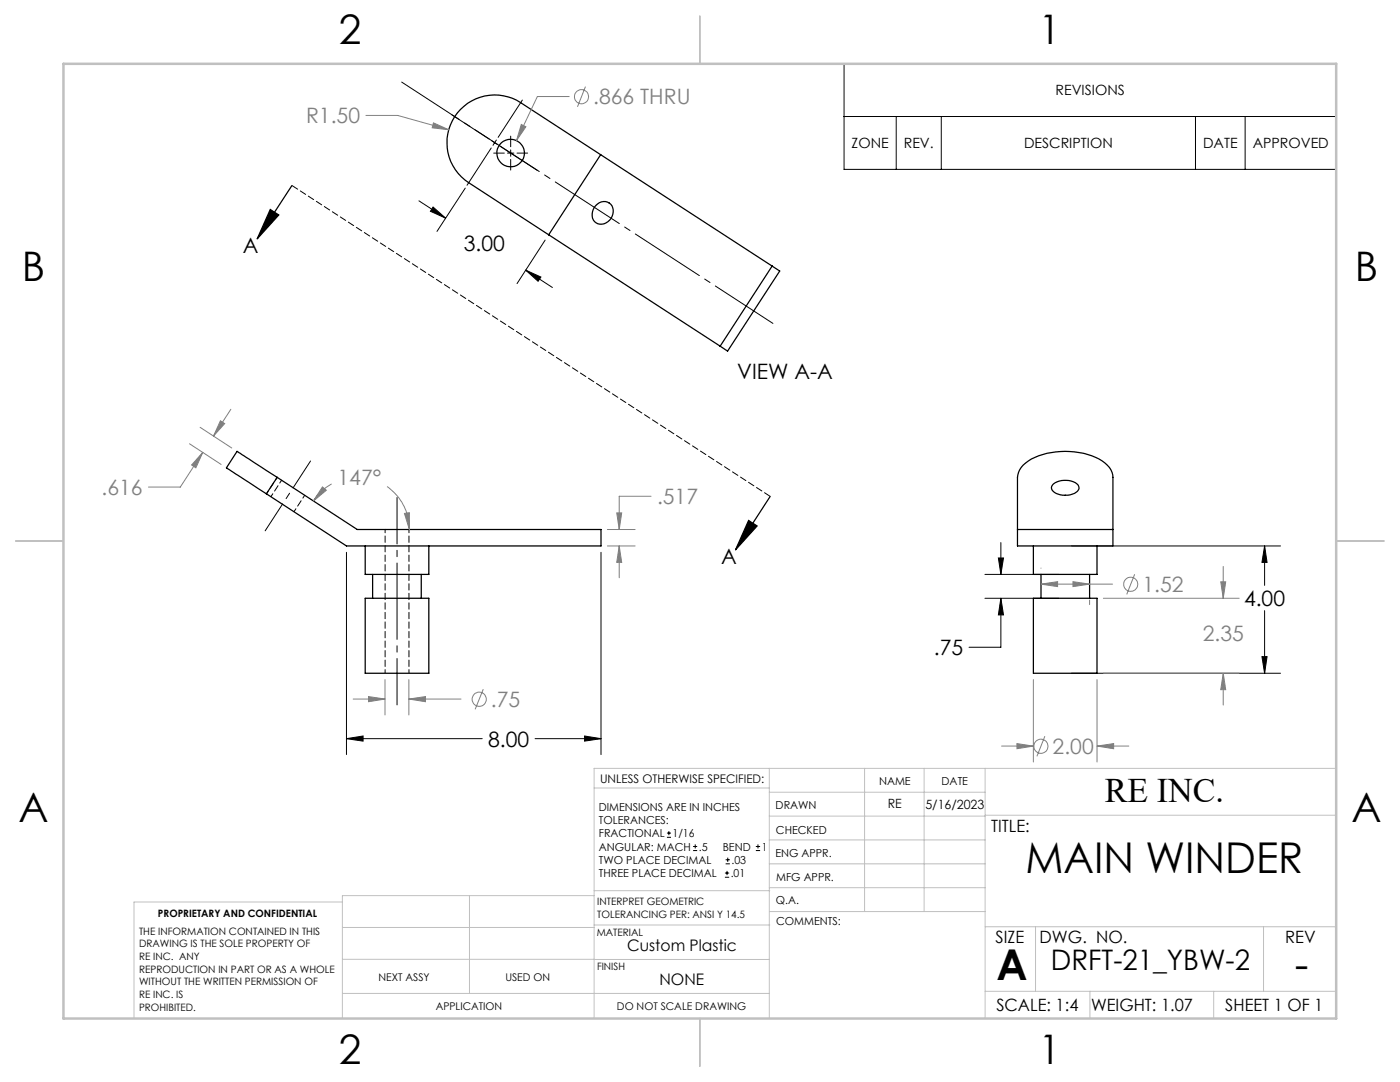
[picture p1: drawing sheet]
<svg xmlns="http://www.w3.org/2000/svg" width="279mm" height="216mm" viewBox="0 0 279 216" stroke-linecap="round" stroke-linejoin="round" font-family="sans-serif">
<g fill="none" stroke="#000" stroke-width=".25">
<path d="M58.2 37l-6.9 10.7M91.9 21.8a9.5 9.5 0 0 1 12-1.3l51.7 33.6-10.4 16-51.7-33.7a9.5 9.5 0 0 1-1.6-14.6zM119.9 30.9l-10.4 15.9M53.9 41.8l1.7 1.1-4.3 4.8zM118.9 41a1.95 1.95 0 0 1 2.7-.5 1.95 1.95 0 0 1 .6 2.6 2.16 2.16 0 0 1-3.8 .8 2.59 2.59 0 0 1 .5-2.9zM154.1 53.1l-10.4 16M55.3 95.2l-8-5.1-2.1 3.2 8 5.2M55.3 95.2l-2.1 3.3M55.3 95.2l16 10.5h48.6v3.2h-50.8l-15.9-10.4M153.7 99.1l-6.9 10.6M204.2 92.8a12 12 0 0 1 8.4-2.7 12.6 12.6 0 0 1 8.4 2.7 3.4 3.4 0 0 1 1.1 2.4v13.7h-19v-14.1a3.8 3.8 0 0 1 1.1-2zM210.3 96.5a4.1 4.1 0 0 1 4.8 .2 .96 .96 0 0 1-.4 1.5 3.9 3.9 0 0 1-4.7-.4 .9 .9 0 0 1 .3-1.3z"/>
<path d="M72.9 119.4h12.7v14.9h-12.7zM72.9 108.9v5.7h12.7v-5.7M74.4 114.6v4.8M84.1 114.6v4.8M149.4 103.9l1.7 1.1-4.3 4.7zM203.1 105.7h19M206.2 119.4h12.7v14.9h-12.7zM206.2 108.9v5.7h12.7v-5.7M207.8 114.6v4.8M217.5 114.6v4.8"/>
<circle cx="101.9" cy="30.5" r="2.75"/>
</g>
<path d="M53.2 98.5l2.1-3.3M56.2 95.8l-2.1 3.3M58.7 102.1l2.1-3.3M76.9 105.6v28.7M81.6 134.3v-28.7" fill="none" stroke="#000" stroke-width=".2" stroke-dasharray="1.3 .6" stroke-dashoffset=".6"/>
<g fill="none" stroke="#808080" stroke-width=".2">
<path d="M113.6 19.3h-6.4l-4.1 8.7M116.8 17.3l-1.5 4M73 23h6.4l10.2 2.9M86.5 24.5l3.1 1.4-3.3-.4zM104 24.8l1 .5-1.9 2.7zM37.8 88.5l6.3 4.2M39.9 85.3l6.3 4.1M40.5 90.3l-1.4 3-.9-.5zM40.5 90.3l-4.5 6.9h-6.4M44 84l.8 .5-2.2 2.5zM46.1 81.7l-3.5 5.3M64.3 97.2l.8 .6-2.6 2.2z"/>
<path d="M66.2 96.6a10.3 10.3 0 0 0-3.7 3.4M77.3 97.1a10.6 10.6 0 0 1 4.4 8.6M129.9 99h-6.3v6.7M80.7 102.4l1-.1v3.4zM121.2 105.7h5.6M121.2 108.9h5.6M123.1 102.3h1l-.5 3.4zM123.6 108.9l.5 3.3h-1zM123.6 108.9v6.4M207.8 116.6l3.3-.5v1zM207.8 113.3v.1M207.8 116.6h14.2"/>
<path d="M214.1 116.1l3.4 .5-3.4 .5zM217.5 119.7v.9M220.2 119.4h27.1M226.4 114.6l-1.5 4M243.6 116.1h1l-.5 3.3zM244.1 113v6.4M70.5 139.5h6.3M73.6 139l3.2 .5-3.2 .5zM76.8 135.6v7.1M81.6 135.6v7.1M81.6 139.5h10.4M81.6 139.5l3.3-.5v1z"/>
<path d="M96.4 137.5l-1.6 4M206.2 135.6v16.4M218.9 135.6v16.4M220.2 134.3h27.1M244.1 134.3l.5 3.3h-1zM244.1 134.3v6.4M199.9 148.9h6.3M203 148.4l3.2 .5-3.2 .5zM208.5 146.9l-1.6 4M218.9 148.9l3.3-.5v1zM218.9 148.9h6.4"/>
<circle cx="116.1" cy="19.3" r="1.41"/>
<circle cx="225.7" cy="116.6" r="1.42"/>
<circle cx="95.6" cy="139.5" r="1.41"/>
<circle cx="207.8" cy="148.9" r="1.41"/>
</g>
<g fill="none" stroke="#000" stroke-width=".2">
<path d="M104.2 20l-4.8 7.4M168.5 12.7h98.2v21.1h-98.2zM90.2 22.9l7.4 4.9M92.9 37.5l-5.7 8.7M98 29.5l-4.8 7.5M98.2 28.1l.5 .4M98.5 30.6h2.1M98.7 28.5l-.3 .5M98.7 28.5l.6 .3M99.1 27.9l-.4 .6M99.8 29.2l7.4 4.8M101.3 30.6h1.3"/>
<path d="M101.9 27.2v2.1M101.9 29.9v1.3M101.9 31.8v2.1M103.2 30.6h2.1M168.5 23.2h98.2M178.9 23.2v10.6M187.9 23.2v10.6M238.6 23.2v10.6M248.5 23.2v10.6M83.6 40.1l5.3 3.4M86.4 41.3l2.5 2.2-3-1.3zM104.9 53.9l3 1.4-.5 .8z"/>
<path d="M104.9 53.9l5.3 3.5M108.8 47.9l-5.6 8.7M69.1 110.2v40.4M119.9 110.2v40.4M196.6 114.6h14.7M196.6 119.4h14.7M199.2 111.3h1.1l-.6 3.3zM199.7 119.4l.6 3.3h-1.1zM199.7 119.4v9.8h-6.3M199.7 108.3v6.3M213.9 108.9h41.7M252.4 108.9l.5 3.3h-1.1z"/>
<path d="M252.4 108.9v7.9M213.9 134.3h41.7M251.8 131h1.1l-.5 3.3zM252.4 121.8v12.5M69.1 147.4l3.4-.5v1zM69.1 147.4h27.1M106.8 147.4h13.1M116.7 146.9l3.2 .5-3.2 .5zM133.1 167.1h.8M133.1 166.2h.8M133.5 165.8v.9M138.3 169.7h.8"/>
<path d="M138.3 168.9h.8M138.7 168.5v.8M144.7 175h.8M144.7 174.2h.8M144.8 172.4h.9M144.8 171.6h.9M145.1 173.8v.8M145.2 171.1v.9M150.8 169.7h.9M150.8 168.9h.9M151.3 168.5v.8"/>
</g>
<path d="M79.2 99.3v41.4" fill="none" stroke="#000" stroke-width=".2" stroke-dasharray="15.2 1.3 1.3 1.3" stroke-dashoffset="6"/>
<path d="M52.9 105.9l9.1-13.9" fill="none" stroke="#000" stroke-width=".2" stroke-dasharray="15.2 1.3 1.3 1.3" stroke-dashoffset="8.8"/>
<path d="M153.7 99.1l-95.4-62.1" fill="none" stroke="#000" stroke-width=".2" stroke-dasharray="1.3 .6" stroke-dashoffset="-.1"/>
<path d="M80.2 16.4l74.1 48.1" fill="none" stroke="#000" stroke-width=".2" stroke-dasharray="15.2 1.3 1.3 1.3" stroke-dashoffset="1.5"/>
<g fill="none" stroke="#c0c0c0" stroke-width=".2">
<path d="M118.6 157.2h34.9M153.5 153.3v49.9M153.5 158.1h43.1M172.5 153.3v28.6M184.4 153.3v28.6M196.6 153.3v49.9M266.7 153.3h-148.1v49.9M68.3 180h-41.6v23.2M93.7 178.7v19.5M118.6 178.7h-50.3v24.5M118.6 177.7h35M153.5 167.6h43.1"/>
<path d="M153.5 162.8h43.1M153.5 172.4h43.1M153.5 177.1h43.1M196.6 162.7h70.1M68.3 198.2h85.2M68.3 191.4l85.2 .1M68.3 185.1h50.3M118.6 184.6h35M153.6 181.9h43M196.6 197.8h70.1M196.6 184.9h70.1M206.7 184.9v12.9"/>
<path d="M217.5 197.8v5.4M242.2 197.8v5.4M252.2 184.9v12.9"/>
</g>
<path d="M139.7 3.2v9.5M3.1 107.9h9.6M266.7 107.9h9.5M139.7 203.2v9.6" fill="none" stroke="#c0c0c0" stroke-width=".25"/>
<path d="M12.7 12.7h254v190.5h-254z" fill="none" stroke="#c0c0c0" stroke-width=".5"/>
<g fill="#000">
<path d="M149.4 103.9l1.7 1.1-4.3 4.7zM53.9 41.8l1.7 1.1-4.3 4.8z"/>
<path d="M69.1 147.4l3.4-.5v1zM116.7 146.9l3.2 .5-3.2 .5zM86.4 41.3l2.5 2.2-3-1.3zM104.9 53.9l3 1.4-.5 .8zM252.4 108.9l.5 3.3h-1.1zM251.8 131h1.1l-.5 3.3zM199.2 111.3h1.1l-.6 3.3zM199.7 119.4l.6 3.3h-1.1z"/>
</g>
<path d="M80.7 102.4l1-.1v3.4zM64.3 97.2l.8 .6-2.6 2.2zM44 84l.8 .5-2.2 2.5zM40.5 90.3l-1.4 3-.9-.5zM123.1 102.3h1l-.5 3.4zM123.6 108.9l.5 3.3h-1zM73.6 139l3.2 .5-3.2 .5zM81.6 139.5l3.3-.5v1zM86.5 24.5l-.2 1 3.3 .4zM104 24.8l-.9 3.2 1.9-2.7zM218.9 148.9l3.3-.5v1zM203 148.4l3.2 .5-3.2 .5zM207.8 116.6l3.3-.5v1zM214.1 116.1l3.4 .5-3.4 .5zM243.6 116.1h1l-.5 3.3zM244.1 134.3l.5 3.3h-1z" fill="#808080"/>
<g font-size="8.5">
<text x="204.6" y="174.2">MAIN WINDER</text>
<text x="198.9" y="195.5">A</text>
<text x="258.4" y="195.4">-</text>
</g>
<g font-size="8.1">
<text x="67.6" y="8.9">2</text>
<text x="207.3" y="8.9">1</text>
<text x="4.4" y="56.1">B</text>
<text x="270.4" y="56.1">B</text>
<text x="3.7" y="164.1">A</text>
<text x="269.7" y="164.1">A</text>
<text x="67.6" y="212.4">2</text>
<text x="207.3" y="212.4">1</text>
</g>
<text font-size="6.9" x="220.5" y="160.1">RE INC.</text>
<text font-size="5.6" x="209.7" y="193.5">DRFT-21_YBW-2</text>
<g font-size="4.2" fill="#808080">
<text x="118.4" y="20.8">.866 THRU</text>
<text x="61.1" y="24.6">R1.50</text>
<text x="20.3" y="98.8">.616</text>
<text x="67.4" y="96.8">147°</text>
<text x="131.1" y="100.6">.517</text>
<text x="228" y="118.1">1.52</text>
<text x="240" y="127.8">2.35</text>
<text x="98" y="141.1">.75</text>
<text x="210.1" y="150.4">2.00</text>
</g>
<g font-size="4.2">
<text x="48.4" y="50.4">A</text>
<text x="92.5" y="50.1">3.00</text>
<text x="147.1" y="75.7">VIEW A-A</text>
<text x="143.9" y="112.5">A</text>
<text x="248.3" y="120.9">4.00</text>
<text x="186.4" y="130.7">.75</text>
<text x="97.4" y="149">8.00</text>
</g>
<g font-size="3.4">
<text x="197.8" y="166">TITLE:</text>
<text x="198.7" y="188.1">SIZE</text>
<text x="207.5" y="188.1">DWG. NO.</text>
<text x="256.5" y="188.2">REV</text>
<text x="198.8" y="201.7">SCALE: 1:4</text>
<text x="217.7" y="201.8">WEIGHT: 1.07</text>
<text x="244.5" y="201.7">SHEET 1 OF 1</text>
</g>
<g font-size="3.2">
<text x="125.2" y="189.8">Custom Plastic</text>
<text x="131.6" y="196.6">NONE</text>
</g>
<g font-size="2.8">
<text x="210.7" y="19">REVISIONS</text>
<text x="170" y="29.6">ZONE</text>
<text x="180.4" y="29.6">REV.</text>
<text x="204.4" y="29.6">DESCRIPTION</text>
<text x="240.1" y="29.6">DATE</text>
<text x="250" y="29.6">APPROVED</text>
</g>
<g font-size="2.5">
<text x="177.2" y="161.3">RE</text>
<text x="184.7" y="161.4">5/16/2023</text>
</g>
<text font-size="2.4" x="119.8" y="156.2">UNLESS OTHERWISE SPECIFIED:</text>
<g font-size="2.2">
<text x="119.5" y="161.8">DIMENSIONS ARE IN INCHES</text>
<text x="154.8" y="161.4">DRAWN</text>
<text x="175.4" y="156.6">NAME</text>
<text x="187.9" y="156.7">DATE</text>
<text x="119.5" y="164.4">TOLERANCES:</text>
<text x="119.5" y="167.1">FRACTIONAL</text>
<text x="134.2" y="167.1">1/16</text>
<text x="154.9" y="166.3">CHECKED</text>
<text x="119.5" y="172.4">TWO PLACE DECIMAL</text>
<text x="119.5" y="169.7">ANGULAR: MACH</text>
<text x="139.5" y="169.7">.5</text>
<text x="144.2" y="169.7">BEND</text>
<text x="146" y="172.4">.03</text>
<text x="152" y="169.7">1</text>
<text x="154.8" y="171">ENG APPR.</text>
<text x="119.5" y="175">THREE PLACE DECIMAL</text>
<text x="145.8" y="175">.01</text>
<text x="154.9" y="175.7">MFG APPR.</text>
<text x="154.9" y="180.4">Q.A.</text>
<text x="154.9" y="184.6">COMMENTS:</text>
</g>
<g font-size="2.1">
<text x="75.5" y="195.7">NEXT ASSY</text>
<text x="100.9" y="195.7">USED ON</text>
<text x="86.9" y="201.5">APPLICATION</text>
<text x="123.1" y="201.6">DO NOT SCALE DRAWING</text>
</g>
<g font-size="2">
<text x="31.5" y="182.9">PROPRIETARY AND CONFIDENTIAL</text>
<text x="119.2" y="180.6">INTERPRET GEOMETRIC</text>
<text x="119.2" y="183.1">TOLERANCING PER: ANSI Y 14.5</text>
<text x="27.8" y="186.5">THE INFORMATION CONTAINED IN THIS</text>
<text x="27.8" y="189">DRAWING IS THE SOLE PROPERTY OF</text>
<text x="27.8" y="191.6">RE INC. ANY</text>
<text x="119.1" y="186.7">MATERIAL</text>
<text x="27.8" y="194.1">REPRODUCTION IN PART OR AS A WHOLE</text>
<text x="27.8" y="196.6">WITHOUT THE WRITTEN PERMISSION OF</text>
<text x="119.1" y="193.5">FINISH</text>
<text x="27.8" y="199.1">RE INC. IS</text>
<text x="27.8" y="201.7">PROHIBITED.</text>
</g>
</svg>
